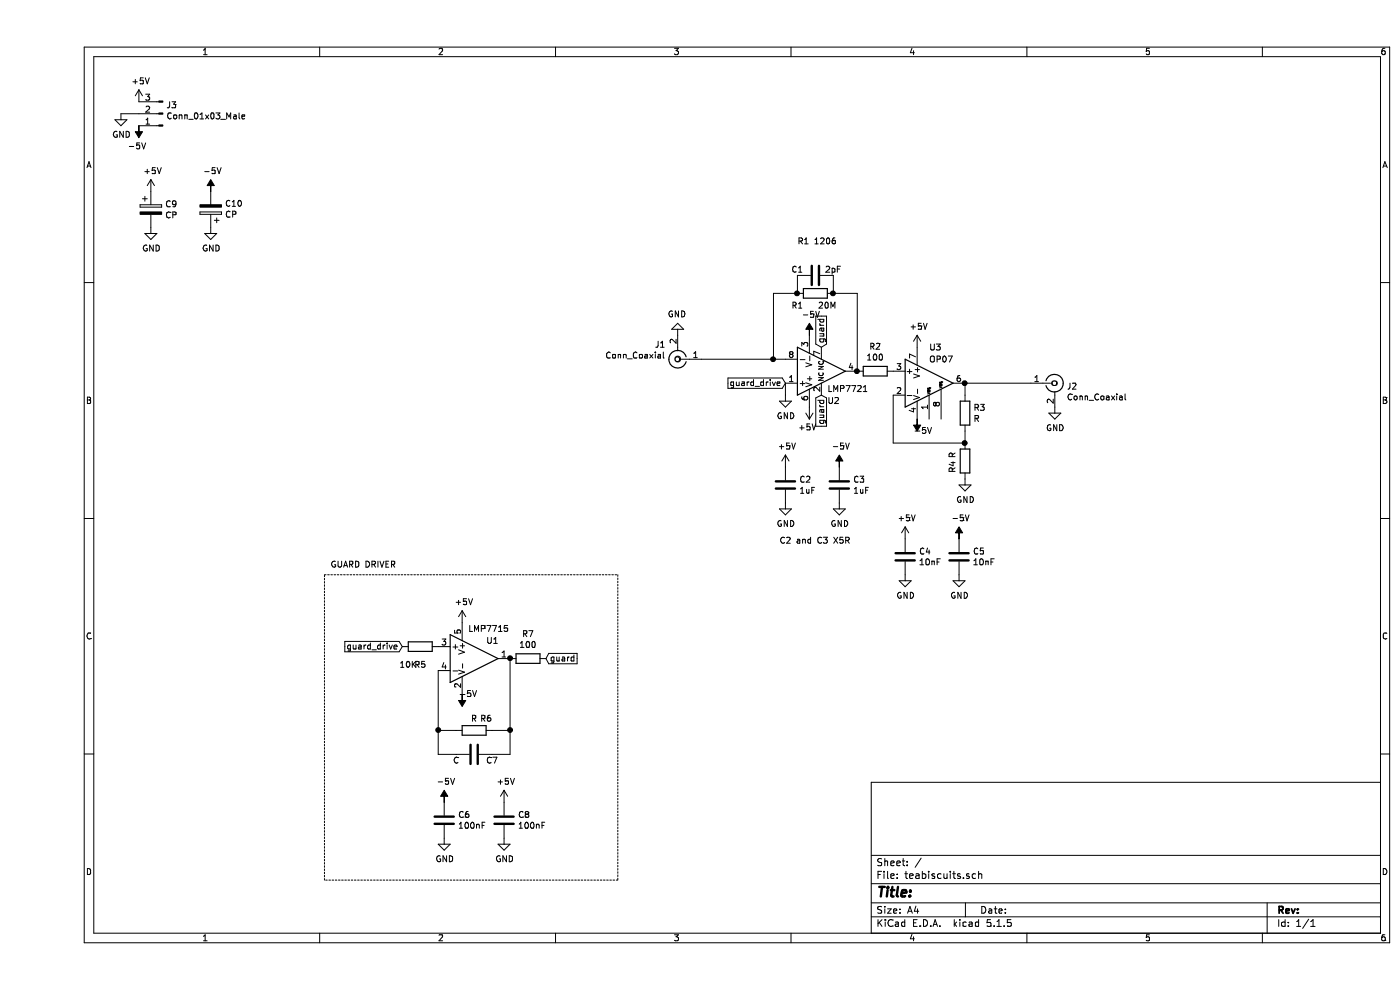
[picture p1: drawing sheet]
EESchema Schematic File Version 4
EELAYER 30 0
EELAYER END
$Descr A4 11693 8268
encoding utf-8
Sheet 1 1
Title ""
Date ""
Rev ""
Comp ""
Comment1 ""
Comment2 ""
Comment3 ""
Comment4 ""
$EndDescr
$Comp
L LMP7721:LMP7721 U2
U 1 1
P 6550 3100
F 0 "U2" H 6600 3350 50  0000 L CNN
F 1 "LMP7721" H 6600 3250 50  0000 L CNN
F 2 "Package_SO:SOIC-8_3.9x4.9mm_P1.27mm" H 6550 3100 50  0001 C CNN
F 3 "~" H 6550 3100 50  0001 C CNN
	1    6550 3100
	1    0    0    1   
$EndComp
$Comp
L Device:R R1
U 1 1
P 6500 2450
F 0 "R1" V 6600 2300 50  0000 C CNN
F 1 "20M" V 6600 2550 50  0000 C CNN
F 2 "Resistor_SMD:R_1206_3216Metric" V 6430 2450 50  0001 C CNN
F 3 "~" H 6500 2450 50  0001 C CNN
	1    6500 2450
	0    1    1    0   
$EndComp
$Comp
L Device:C C1
U 1 1
P 6500 2300
F 0 "C1" V 6450 2150 50  0000 C CNN
F 1 "2pF" V 6450 2450 50  0000 C CNN
F 2 "Capacitor_SMD:C_0805_2012Metric" H 6538 2150 50  0001 C CNN
F 3 "~" H 6500 2300 50  0001 C CNN
	1    6500 2300
	0    1    1    0   
$EndComp
Wire Wire Line
	6850 3100 6850 2450
Wire Wire Line
	6850 2450 6650 2450
Wire Wire Line
	6650 2450 6650 2300
Connection ~ 6650 2450
Wire Wire Line
	6350 2300 6350 2450
Wire Wire Line
	6350 2450 6150 2450
Wire Wire Line
	6150 2450 6150 3000
Wire Wire Line
	6150 3000 6250 3000
Connection ~ 6350 2450
$Comp
L power:GND #PWR0101
U 1 1
P 6250 3300
F 0 "#PWR0101" H 6250 3050 50  0001 C CNN
F 1 "GND" H 6255 3127 50  0000 C CNN
F 2 "" H 6250 3300 50  0001 C CNN
F 3 "" H 6250 3300 50  0001 C CNN
	1    6250 3300
	1    0    0    -1  
$EndComp
Wire Wire Line
	6250 3300 6250 3200
$Comp
L power:+5V #PWR0102
U 1 1
P 6450 3400
F 0 "#PWR0102" H 6450 3250 50  0001 C CNN
F 1 "+5V" H 6465 3573 50  0000 C CNN
F 2 "" H 6450 3400 50  0001 C CNN
F 3 "" H 6450 3400 50  0001 C CNN
	1    6450 3400
	-1   0    0    1   
$EndComp
$Comp
L power:-5V #PWR0103
U 1 1
P 6450 2800
F 0 "#PWR0103" H 6450 2900 50  0001 C CNN
F 1 "-5V" H 6465 2973 50  0000 C CNN
F 2 "" H 6450 2800 50  0001 C CNN
F 3 "" H 6450 2800 50  0001 C CNN
	1    6450 2800
	1    0    0    -1  
$EndComp
$Comp
L power:+5V #PWR0104
U 1 1
P 6250 3900
F 0 "#PWR0104" H 6250 3750 50  0001 C CNN
F 1 "+5V" H 6265 4073 50  0000 C CNN
F 2 "" H 6250 3900 50  0001 C CNN
F 3 "" H 6250 3900 50  0001 C CNN
	1    6250 3900
	1    0    0    -1  
$EndComp
$Comp
L power:-5V #PWR0105
U 1 1
P 6700 3900
F 0 "#PWR0105" H 6700 4000 50  0001 C CNN
F 1 "-5V" H 6715 4073 50  0000 C CNN
F 2 "" H 6700 3900 50  0001 C CNN
F 3 "" H 6700 3900 50  0001 C CNN
	1    6700 3900
	1    0    0    -1  
$EndComp
$Comp
L Device:C C2
U 1 1
P 6250 4050
F 0 "C2" H 6365 4096 50  0000 L CNN
F 1 "1uF" H 6365 4005 50  0000 L CNN
F 2 "Capacitor_SMD:C_0805_2012Metric" H 6288 3900 50  0001 C CNN
F 3 "~" H 6250 4050 50  0001 C CNN
	1    6250 4050
	1    0    0    -1  
$EndComp
$Comp
L Device:C C3
U 1 1
P 6700 4050
F 0 "C3" H 6815 4096 50  0000 L CNN
F 1 "1uF" H 6815 4005 50  0000 L CNN
F 2 "Capacitor_SMD:C_0805_2012Metric" H 6738 3900 50  0001 C CNN
F 3 "~" H 6700 4050 50  0001 C CNN
	1    6700 4050
	1    0    0    -1  
$EndComp
$Comp
L power:GND #PWR0106
U 1 1
P 6700 4200
F 0 "#PWR0106" H 6700 3950 50  0001 C CNN
F 1 "GND" H 6705 4027 50  0000 C CNN
F 2 "" H 6700 4200 50  0001 C CNN
F 3 "" H 6700 4200 50  0001 C CNN
	1    6700 4200
	1    0    0    -1  
$EndComp
$Comp
L power:GND #PWR0107
U 1 1
P 6250 4200
F 0 "#PWR0107" H 6250 3950 50  0001 C CNN
F 1 "GND" H 6255 4027 50  0000 C CNN
F 2 "" H 6250 4200 50  0001 C CNN
F 3 "" H 6250 4200 50  0001 C CNN
	1    6250 4200
	1    0    0    -1  
$EndComp
$Comp
L Amplifier_Operational:OP07 U3
U 1 1
P 7450 3200
F 0 "U3" H 7450 3500 50  0000 L CNN
F 1 "OP07" H 7450 3400 50  0000 L CNN
F 2 "Package_SO:SOIC-8_3.9x4.9mm_P1.27mm" H 7500 3250 50  0001 C CNN
F 3 "https://www.analog.com/media/en/technical-documentation/data-sheets/OP07.pdf" H 7500 3350 50  0001 C CNN
	1    7450 3200
	1    0    0    -1  
$EndComp
$Comp
L power:+5V #PWR0108
U 1 1
P 7250 4500
F 0 "#PWR0108" H 7250 4350 50  0001 C CNN
F 1 "+5V" H 7265 4673 50  0000 C CNN
F 2 "" H 7250 4500 50  0001 C CNN
F 3 "" H 7250 4500 50  0001 C CNN
	1    7250 4500
	1    0    0    -1  
$EndComp
$Comp
L power:-5V #PWR0109
U 1 1
P 7700 4500
F 0 "#PWR0109" H 7700 4600 50  0001 C CNN
F 1 "-5V" H 7715 4673 50  0000 C CNN
F 2 "" H 7700 4500 50  0001 C CNN
F 3 "" H 7700 4500 50  0001 C CNN
	1    7700 4500
	1    0    0    -1  
$EndComp
$Comp
L Device:C C4
U 1 1
P 7250 4650
F 0 "C4" H 7365 4696 50  0000 L CNN
F 1 "10nF" H 7365 4605 50  0000 L CNN
F 2 "Capacitor_SMD:C_0805_2012Metric" H 7288 4500 50  0001 C CNN
F 3 "~" H 7250 4650 50  0001 C CNN
	1    7250 4650
	1    0    0    -1  
$EndComp
$Comp
L Device:C C5
U 1 1
P 7700 4650
F 0 "C5" H 7815 4696 50  0000 L CNN
F 1 "10nF" H 7815 4605 50  0000 L CNN
F 2 "Capacitor_SMD:C_0805_2012Metric" H 7738 4500 50  0001 C CNN
F 3 "~" H 7700 4650 50  0001 C CNN
	1    7700 4650
	1    0    0    -1  
$EndComp
$Comp
L power:GND #PWR0110
U 1 1
P 7700 4800
F 0 "#PWR0110" H 7700 4550 50  0001 C CNN
F 1 "GND" H 7705 4627 50  0000 C CNN
F 2 "" H 7700 4800 50  0001 C CNN
F 3 "" H 7700 4800 50  0001 C CNN
	1    7700 4800
	1    0    0    -1  
$EndComp
$Comp
L power:GND #PWR0111
U 1 1
P 7250 4800
F 0 "#PWR0111" H 7250 4550 50  0001 C CNN
F 1 "GND" H 7255 4627 50  0000 C CNN
F 2 "" H 7250 4800 50  0001 C CNN
F 3 "" H 7250 4800 50  0001 C CNN
	1    7250 4800
	1    0    0    -1  
$EndComp
Wire Wire Line
	6150 3000 5550 3000
Connection ~ 6150 3000
$Comp
L Device:R R3
U 1 1
P 7750 3450
F 0 "R3" H 7820 3496 50  0000 L CNN
F 1 "R" H 7820 3405 50  0000 L CNN
F 2 "Resistor_SMD:R_0805_2012Metric" V 7680 3450 50  0001 C CNN
F 3 "~" H 7750 3450 50  0001 C CNN
	1    7750 3450
	1    0    0    -1  
$EndComp
$Comp
L Device:R R4
U 1 1
P 7750 3850
F 0 "R4" V 7850 3900 50  0000 C CNN
F 1 "R" V 7850 3800 50  0000 C CNN
F 2 "Resistor_SMD:R_0805_2012Metric" V 7680 3850 50  0001 C CNN
F 3 "~" H 7750 3850 50  0001 C CNN
	1    7750 3850
	-1   0    0    1   
$EndComp
Wire Wire Line
	7750 3200 7750 3300
$Comp
L Device:R R2
U 1 1
P 7000 3100
F 0 "R2" V 6793 3100 50  0000 C CNN
F 1 "100" V 6884 3100 50  0000 C CNN
F 2 "Resistor_SMD:R_0805_2012Metric" V 6930 3100 50  0001 C CNN
F 3 "~" H 7000 3100 50  0001 C CNN
	1    7000 3100
	0    1    1    0   
$EndComp
Connection ~ 6850 3100
$Comp
L power:-5V #PWR0112
U 1 1
P 7350 3500
F 0 "#PWR0112" H 7350 3600 50  0001 C CNN
F 1 "-5V" H 7300 3600 50  0000 C CNN
F 2 "" H 7350 3500 50  0001 C CNN
F 3 "" H 7350 3500 50  0001 C CNN
	1    7350 3500
	-1   0    0    1   
$EndComp
Wire Wire Line
	7750 3600 7750 3700
Wire Wire Line
	7750 3700 7150 3700
Wire Wire Line
	7150 3300 7150 3700
Connection ~ 7750 3700
$Comp
L power:+5V #PWR0113
U 1 1
P 7350 2900
F 0 "#PWR0113" H 7350 2750 50  0001 C CNN
F 1 "+5V" H 7365 3073 50  0000 C CNN
F 2 "" H 7350 2900 50  0001 C CNN
F 3 "" H 7350 2900 50  0001 C CNN
	1    7350 2900
	1    0    0    -1  
$EndComp
$Comp
L power:GND #PWR0114
U 1 1
P 7750 4000
F 0 "#PWR0114" H 7750 3750 50  0001 C CNN
F 1 "GND" H 7755 3827 50  0000 C CNN
F 2 "" H 7750 4000 50  0001 C CNN
F 3 "" H 7750 4000 50  0001 C CNN
	1    7750 4000
	1    0    0    -1  
$EndComp
Wire Wire Line
	7750 3200 8300 3200
Connection ~ 7750 3200
$Comp
L Connector:Conn_01x03_Male J3
U 1 1
P 1050 950
F 0 "J3" H 1022 882 50  0000 R CNN
F 1 "Conn_01x03_Male" H 1022 973 50  0000 R CNN
F 2 "Connector_PinSocket_2.54mm:PinSocket_1x03_P2.54mm_Horizontal" H 1050 950 50  0001 C CNN
F 3 "~" H 1050 950 50  0001 C CNN
	1    1050 950 
	-1   0    0    1   
$EndComp
$Comp
L power:+5V #PWR0115
U 1 1
P 850 850
F 0 "#PWR0115" H 850 700 50  0001 C CNN
F 1 "+5V" H 865 1023 50  0000 C CNN
F 2 "" H 850 850 50  0001 C CNN
F 3 "" H 850 850 50  0001 C CNN
	1    850  850 
	1    0    0    -1  
$EndComp
$Comp
L power:-5V #PWR0116
U 1 1
P 850 1050
F 0 "#PWR0116" H 850 1150 50  0001 C CNN
F 1 "-5V" H 865 1223 50  0000 C CNN
F 2 "" H 850 1050 50  0001 C CNN
F 3 "" H 850 1050 50  0001 C CNN
	1    850  1050
	-1   0    0    1   
$EndComp
$Comp
L power:GND #PWR0117
U 1 1
P 700 950
F 0 "#PWR0117" H 700 700 50  0001 C CNN
F 1 "GND" H 705 777 50  0000 C CNN
F 2 "" H 700 950 50  0001 C CNN
F 3 "" H 700 950 50  0001 C CNN
	1    700  950 
	1    0    0    -1  
$EndComp
Wire Wire Line
	850  950  700  950 
$Comp
L Connector:Conn_Coaxial J2
U 1 1
P 8500 3200
F 0 "J2" H 8600 3175 50  0000 L CNN
F 1 "Conn_Coaxial" H 8600 3084 50  0000 L CNN
F 2 "Connector_Coaxial:MMCX_Molex_73415-0961_Horizontal_1.0mm-PCB" H 8500 3200 50  0001 C CNN
F 3 " ~" H 8500 3200 50  0001 C CNN
	1    8500 3200
	1    0    0    -1  
$EndComp
$Comp
L Connector:Conn_Coaxial J1
U 1 1
P 5350 3000
F 0 "J1" H 5450 2882 50  0000 L CNN
F 1 "Conn_Coaxial" H 5450 2973 50  0000 L CNN
F 2 "Connector_Coaxial:MMCX_Molex_73415-0961_Horizontal_1.0mm-PCB" H 5350 3000 50  0001 C CNN
F 3 " ~" H 5350 3000 50  0001 C CNN
	1    5350 3000
	-1   0    0    1   
$EndComp
Text Notes 6200 4550 0    50   ~ 0
C2 and C3 X5R
Text Notes 6350 2050 0    50   ~ 0
R1 1206
$Comp
L LMP7715:LMP7715 U1
U 1 1
P 3650 5500
F 0 "U1" H 3750 5650 50  0000 L CNN
F 1 "LMP7715" H 3600 5750 50  0000 L CNN
F 2 "Package_TO_SOT_SMD:SOT-23-5" H 3650 5500 50  0001 C CNN
F 3 "~" H 3650 5500 50  0001 C CNN
	1    3650 5500
	1    0    0    -1  
$EndComp
$Comp
L power:-5V #PWR0118
U 1 1
P 3550 5800
F 0 "#PWR0118" H 3550 5900 50  0001 C CNN
F 1 "-5V" H 3500 5800 50  0000 C CNN
F 2 "" H 3550 5800 50  0001 C CNN
F 3 "" H 3550 5800 50  0001 C CNN
	1    3550 5800
	-1   0    0    1   
$EndComp
$Comp
L power:+5V #PWR0119
U 1 1
P 3550 5200
F 0 "#PWR0119" H 3550 5050 50  0001 C CNN
F 1 "+5V" H 3565 5373 50  0000 C CNN
F 2 "" H 3550 5200 50  0001 C CNN
F 3 "" H 3550 5200 50  0001 C CNN
	1    3550 5200
	1    0    0    -1  
$EndComp
Text GLabel 6550 2900 1    50   Input ~ 0
guard
Text GLabel 6550 3300 3    50   Input ~ 0
guard
Text GLabel 4250 5500 2    50   Input ~ 0
guard
$Comp
L Device:R R7
U 1 1
P 4100 5500
F 0 "R7" V 3893 5500 50  0000 C CNN
F 1 "100" V 3984 5500 50  0000 C CNN
F 2 "Resistor_SMD:R_1206_3216Metric" V 4030 5500 50  0001 C CNN
F 3 "~" H 4100 5500 50  0001 C CNN
	1    4100 5500
	0    1    1    0   
$EndComp
$Comp
L Device:C C6
U 1 1
P 3400 6850
F 0 "C6" H 3515 6896 50  0000 L CNN
F 1 "100nF" H 3515 6805 50  0000 L CNN
F 2 "Capacitor_SMD:C_0805_2012Metric" H 3438 6700 50  0001 C CNN
F 3 "~" H 3400 6850 50  0001 C CNN
	1    3400 6850
	1    0    0    -1  
$EndComp
$Comp
L Device:C C8
U 1 1
P 3900 6850
F 0 "C8" H 4015 6896 50  0000 L CNN
F 1 "100nF" H 4015 6805 50  0000 L CNN
F 2 "Capacitor_SMD:C_0805_2012Metric" H 3938 6700 50  0001 C CNN
F 3 "~" H 3900 6850 50  0001 C CNN
	1    3900 6850
	1    0    0    -1  
$EndComp
$Comp
L power:-5V #PWR0120
U 1 1
P 3400 6700
F 0 "#PWR0120" H 3400 6800 50  0001 C CNN
F 1 "-5V" H 3415 6873 50  0000 C CNN
F 2 "" H 3400 6700 50  0001 C CNN
F 3 "" H 3400 6700 50  0001 C CNN
	1    3400 6700
	1    0    0    -1  
$EndComp
$Comp
L power:+5V #PWR0121
U 1 1
P 3900 6700
F 0 "#PWR0121" H 3900 6550 50  0001 C CNN
F 1 "+5V" H 3915 6873 50  0000 C CNN
F 2 "" H 3900 6700 50  0001 C CNN
F 3 "" H 3900 6700 50  0001 C CNN
	1    3900 6700
	1    0    0    -1  
$EndComp
$Comp
L power:GND #PWR0122
U 1 1
P 3400 7000
F 0 "#PWR0122" H 3400 6750 50  0001 C CNN
F 1 "GND" H 3405 6827 50  0000 C CNN
F 2 "" H 3400 7000 50  0001 C CNN
F 3 "" H 3400 7000 50  0001 C CNN
	1    3400 7000
	1    0    0    -1  
$EndComp
$Comp
L power:GND #PWR0123
U 1 1
P 3900 7000
F 0 "#PWR0123" H 3900 6750 50  0001 C CNN
F 1 "GND" H 3905 6827 50  0000 C CNN
F 2 "" H 3900 7000 50  0001 C CNN
F 3 "" H 3900 7000 50  0001 C CNN
	1    3900 7000
	1    0    0    -1  
$EndComp
Wire Wire Line
	3350 5600 3350 6100
Wire Wire Line
	3350 6100 3500 6100
$Comp
L Device:R R6
U 1 1
P 3650 6100
F 0 "R6" V 3550 6200 50  0000 C CNN
F 1 "R" V 3550 6100 50  0000 C CNN
F 2 "Resistor_SMD:R_0805_2012Metric" V 3580 6100 50  0001 C CNN
F 3 "~" H 3650 6100 50  0001 C CNN
	1    3650 6100
	0    1    1    0   
$EndComp
Wire Wire Line
	3950 6100 3950 5500
Wire Wire Line
	3800 6100 3950 6100
Connection ~ 3950 5500
$Comp
L Device:C C7
U 1 1
P 3650 6300
F 0 "C7" V 3700 6450 50  0000 C CNN
F 1 "C" V 3700 6150 50  0000 C CNN
F 2 "Capacitor_SMD:C_0805_2012Metric" H 3688 6150 50  0001 C CNN
F 3 "~" H 3650 6300 50  0001 C CNN
	1    3650 6300
	0    1    1    0   
$EndComp
Wire Wire Line
	3950 6100 3950 6300
Wire Wire Line
	3950 6300 3800 6300
Connection ~ 3950 6100
Wire Wire Line
	3500 6300 3350 6300
Wire Wire Line
	3350 6300 3350 6100
Connection ~ 3350 6100
$Comp
L Device:R R5
U 1 1
P 3200 5400
F 0 "R5" V 3350 5400 50  0000 C CNN
F 1 "10K" V 3350 5300 50  0000 C CNN
F 2 "Resistor_SMD:R_0805_2012Metric" V 3130 5400 50  0001 C CNN
F 3 "~" H 3200 5400 50  0001 C CNN
	1    3200 5400
	0    1    1    0   
$EndComp
Text GLabel 3050 5400 0    50   Input ~ 0
guard_drive
Text GLabel 6250 3200 0    50   Input ~ 0
guard_drive
$Comp
L Device:CP C9
U 1 1
P 950 1750
F 0 "C9" H 1068 1796 50  0000 L CNN
F 1 "CP" H 1068 1705 50  0000 L CNN
F 2 "Capacitor_Tantalum_SMD:CP_EIA-6032-15_Kemet-U" H 988 1600 50  0001 C CNN
F 3 "~" H 950 1750 50  0001 C CNN
	1    950  1750
	1    0    0    -1  
$EndComp
$Comp
L Device:CP C10
U 1 1
P 1450 1750
F 0 "C10" H 1332 1704 50  0000 R CNN
F 1 "CP" H 1332 1795 50  0000 R CNN
F 2 "Capacitor_Tantalum_SMD:CP_EIA-6032-15_Kemet-U" H 1488 1600 50  0001 C CNN
F 3 "~" H 1450 1750 50  0001 C CNN
	1    1450 1750
	-1   0    0    1   
$EndComp
$Comp
L power:-5V #PWR0124
U 1 1
P 1450 1600
F 0 "#PWR0124" H 1450 1700 50  0001 C CNN
F 1 "-5V" H 1465 1773 50  0000 C CNN
F 2 "" H 1450 1600 50  0001 C CNN
F 3 "" H 1450 1600 50  0001 C CNN
	1    1450 1600
	1    0    0    -1  
$EndComp
$Comp
L power:+5V #PWR0125
U 1 1
P 950 1600
F 0 "#PWR0125" H 950 1450 50  0001 C CNN
F 1 "+5V" H 965 1773 50  0000 C CNN
F 2 "" H 950 1600 50  0001 C CNN
F 3 "" H 950 1600 50  0001 C CNN
	1    950  1600
	1    0    0    -1  
$EndComp
$Comp
L power:GND #PWR0126
U 1 1
P 950 1900
F 0 "#PWR0126" H 950 1650 50  0001 C CNN
F 1 "GND" H 955 1727 50  0000 C CNN
F 2 "" H 950 1900 50  0001 C CNN
F 3 "" H 950 1900 50  0001 C CNN
	1    950  1900
	1    0    0    -1  
$EndComp
$Comp
L power:GND #PWR0127
U 1 1
P 1450 1900
F 0 "#PWR0127" H 1450 1650 50  0001 C CNN
F 1 "GND" H 1455 1727 50  0000 C CNN
F 2 "" H 1450 1900 50  0001 C CNN
F 3 "" H 1450 1900 50  0001 C CNN
	1    1450 1900
	1    0    0    -1  
$EndComp
Wire Notes Line
	2400 4800 4850 4800
Wire Notes Line
	4850 4800 4850 7350
Wire Notes Line
	4850 7350 2400 7350
Wire Notes Line
	2400 7350 2400 4800
Text Notes 2450 4750 0    50   ~ 0
GUARD DRIVER
$Comp
L power:GND #PWR?
U 1 1
P 5350 2800
F 0 "#PWR?" H 5350 2550 50  0001 C CNN
F 1 "GND" H 5355 2627 50  0000 C CNN
F 2 "" H 5350 2800 50  0001 C CNN
F 3 "" H 5350 2800 50  0001 C CNN
	1    5350 2800
	-1   0    0    1   
$EndComp
$Comp
L power:GND #PWR?
U 1 1
P 8500 3400
F 0 "#PWR?" H 8500 3150 50  0001 C CNN
F 1 "GND" H 8505 3227 50  0000 C CNN
F 2 "" H 8500 3400 50  0001 C CNN
F 3 "" H 8500 3400 50  0001 C CNN
	1    8500 3400
	1    0    0    -1  
$EndComp
$EndSCHEMATC
